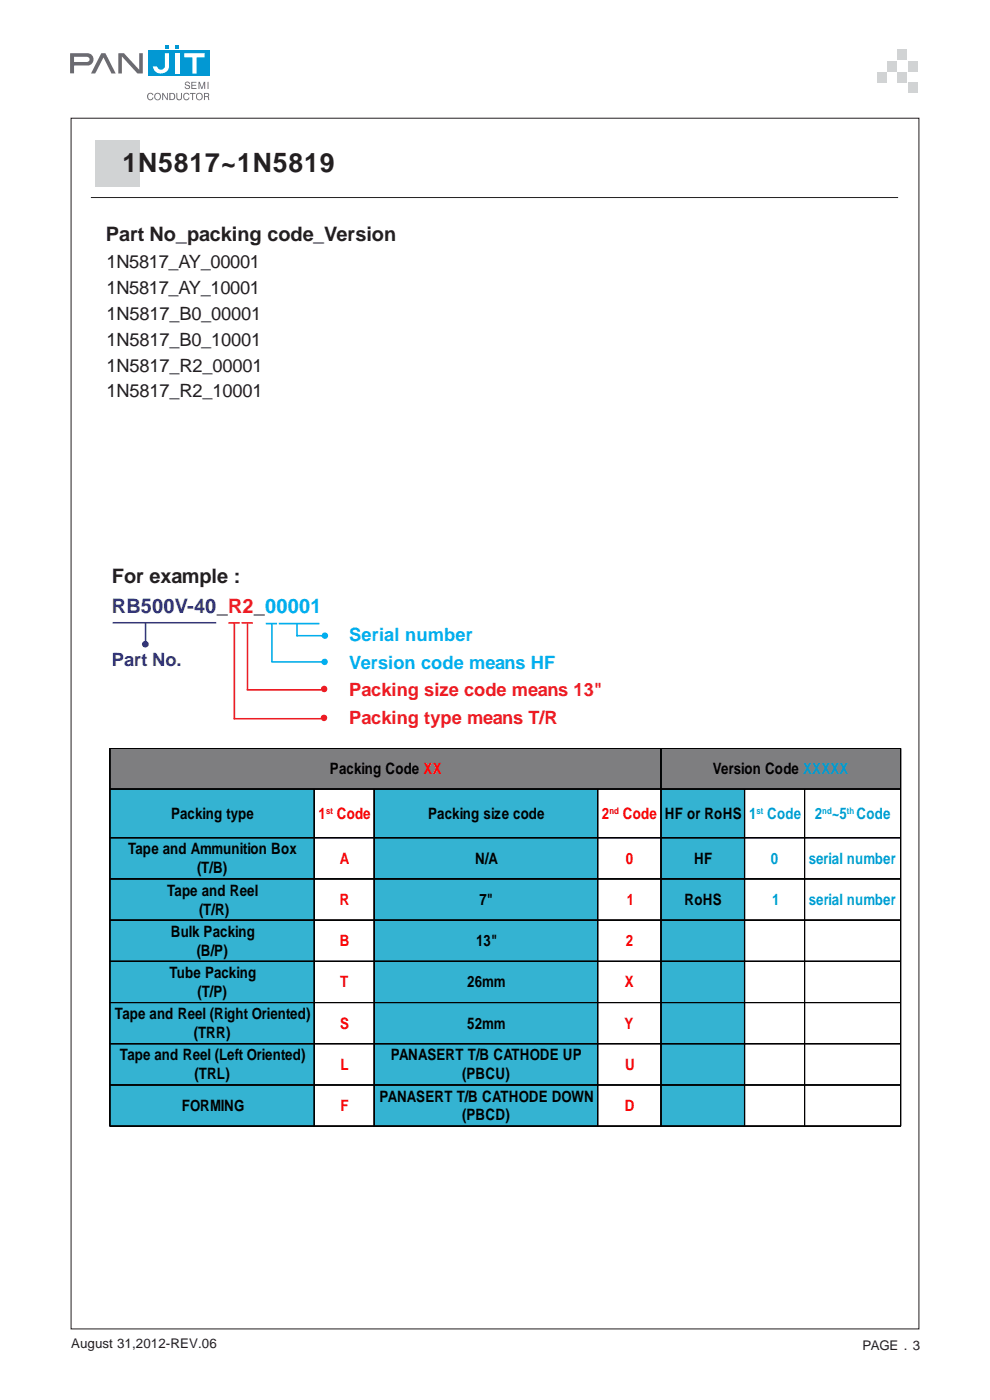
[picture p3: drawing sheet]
<svg xmlns="http://www.w3.org/2000/svg" width="210mm" height="297mm" viewBox="0 0 210 297" stroke-linecap="round" stroke-linejoin="round" font-family="sans-serif">
<path d="M31.4 10.8h13.1v5.3h-13.1z" fill="#0096d7"/>
<g fill="#6d6e70">
<path d="M21.5 11.3h.9l2.1 4.3h-.9l-1.6-3.4-1.8 3.4h-.9z" fill-rule="evenodd"/>
<path d="M25.1 11.3h1.2l3.2 3.5v-3.5h.8v4.3h-1.1l-3.3-3.6v3.6h-.8z" fill-rule="evenodd"/>
</g>
<path d="M35 11.3h.9v2.7a1.73 1.73 0 0 1-1.7 1.6 1.73 1.73 0 0 1-1.8-1.5h.9l.3 .5a.83 .83 0 0 0 .9 .1 .83 .83 0 0 0 .5-.7z" fill-rule="evenodd" fill="#fff"/>
<path d="M14.9 11.3h3.6a1.31 1.31 0 0 1 1.3 1.3 1.31 1.31 0 0 1-1.2 1.3h-2.9v1.7h-.8zM15.7 12l3 .1a.52 .52 0 0 1 .3 .5 .52 .52 0 0 1-.3 .5h-3z" fill-rule="evenodd" fill="#6d6e70"/>
<path d="M37.2 11.3h.9v4.3h-.9z" fill="#fff"/>
<path d="M39.1 11.3h4.3v.9h-1.7v3.4h-.9v-3.4h-1.7z" fill-rule="evenodd" fill="#fff"/>
<g fill="#0096d7">
<path d="M35 9.5h.9v.8h-.9z"/>
<path d="M37.1 9.5h.9v.8h-.9z"/>
</g>
<g fill="#6d6e70">
<path d="M39.4 17.4h.6l.3 .4h-.2a.3 .3 0 0 0-.4-.4 .3 .3 0 0 0-.1 .5l.2 .1a.49 .49 0 0 1 .5 .6 .49 .49 0 0 1-.7 .3l-.4-.4v-.1h.2a.33 .33 0 0 0 .3 .4 .33 .33 0 0 0 .3-.5l-.3-.1a.45 .45 0 0 1-.4-.2 .45 .45 0 0 1 .1-.6zM40.6 17.4h1.1v.1h-.9v.5h.8v.2h-.8v.5h.9v.2h-1.1zM42.1 17.4h.3l.4 1.2 .4-1.2h.3v1.5h-.2v-1.3l-.4 1.3h-.2l-.4-1.3v1.3h-.2zM44 17.4h.2v1.5h-.2z" fill-rule="evenodd"/>
<path d="M31.4 19.9a.66 .66 0 0 1 .7-.2 .66 .66 0 0 1 .4 .5h-.2a.56 .56 0 0 0-.9 .2 .56 .56 0 0 0 .7 .7l.2-.4h.2a.73 .73 0 0 1-1 .5 .73 .73 0 0 1-.2-1.2zM33.1 20a.6 .6 0 0 0-.1 .9 .6 .6 0 0 0 .9 0 .6 .6 0 0 0-.1-.9l-.4-.1zM32.9 19.9a.75 .75 0 0 1 1.1 .1 .75 .75 0 0 1-.2 1.1 .75 .75 0 0 1-1.1-.4zM34.4 19.7h.2l.8 1.2v-1.2h.2v1.5h-.2l-.8-1.2v1.2h-.2zM36.2 19.9v1.2a.61 .61 0 0 0 .7-.6 .61 .61 0 0 0-.7-.6zM35.9 19.7h.6a.76 .76 0 0 1 .7 .8 .76 .76 0 0 1-.7 .7h-.6zM37.4 19.7h.2v1a.39 .39 0 0 0 .4 .4 .39 .39 0 0 0 .4-.4v-1h.2v1a.6 .6 0 0 1-.6 .6 .6 .6 0 0 1-.6-.6zM39 19.9a.66 .66 0 0 1 1.2 .3h-.2a.51 .51 0 0 0-.7-.3 .51 .51 0 0 0-.2 .8 .45 .45 0 0 0 .4 .4 .45 .45 0 0 0 .5-.4h.2a.7 .7 0 0 1-.9 .5 .7 .7 0 0 1-.4-1zM40.3 19.7h1.2v.2h-.5v1.3h-.2v-1.3h-.5zM41.9 20a.57 .57 0 0 0 0 1 .57 .57 0 0 0 .9-.3 .55 .55 0 0 0-.2-.7 .55 .55 0 0 0-.7 0zM41.8 19.9a.75 .75 0 0 1 1 .1 .75 .75 0 0 1-.1 1 .75 .75 0 0 1-1-.1l-.1-.7zM43.5 19.9v.5l.7-.1-.1-.4zM43.3 19.7h.6a.43 .43 0 0 1 .4 .3 .43 .43 0 0 1-.1 .5l.2 .7h-.2l-.1-.6h-.3h-.3v.6h-.2z" fill-rule="evenodd"/>
</g>
<path d="M15.1 25.1h179.8v256.8h-179.8z" fill="none" stroke="#231f20" stroke-width=".21"/>
<g fill="#d1d3d4">
<path d="M190.4 15.3h2v2.2h-2z"/>
<path d="M192.7 13h2v2.1h-2z"/>
<path d="M192.7 17.6h2v2.1h-2z"/>
<path d="M186.1 15.3h1.9v2.2h-1.9z"/>
<path d="M188.2 13h2v2.1h-2z"/>
<path d="M190.4 10.6h2v2.1h-2z"/>
<path d="M20.1 29.7h9.6v9.8h-9.6z"/>
</g>
<path d="M19.3 41.9h171.2" fill="none" stroke="#231f20" stroke-width=".21"/>
<path d="M23.9 132.1h22M30.9 132.1v4.5" fill="none" stroke="#2e3092" stroke-width=".34"/>
<path d="M56.4 132.3h2.4M57.7 132.4v8.1M59.1 132.3h8.7M62.8 134.9h5.5M63 132.3v2.7M57.5 140.4h10.8" fill="none" stroke="#00aeef" stroke-width=".34"/>
<path d="M48.4 132.2h2.5M49.7 132.2v20.4M51.2 132.2h2.5M52.5 132.3v14M49.5 152.5h18.6M52.3 146.3h15.9" fill="none" stroke="#ed1c24" stroke-width=".34"/>
<circle cx="30.8" cy="136.7" r=".53" fill="#2e3092" stroke="#2e3092" stroke-width=".34"/>
<g fill="#00aeef" stroke="#00aeef" stroke-width=".34">
<circle cx="68.9" cy="134.9" r=".51"/>
<circle cx="68.9" cy="140.4" r=".51"/>
</g>
<g fill="#ed1c24" stroke="#ed1c24" stroke-width=".34">
<circle cx="68.8" cy="146.2" r=".51"/>
<circle cx="68.7" cy="152.3" r=".51"/>
</g>
<g fill="#7e7e80">
<path d="M23.3 158.8h116.9v8.6h-116.9z"/>
<path d="M140.2 158.8h50.9v8.6h-50.9z"/>
</g>
<g fill="#34b3d2">
<path d="M23.3 167.4h43.4v10.4h-43.4z"/>
<path d="M79.4 167.4h47.4v10.4h-47.4z"/>
<path d="M140.2 167.4h17.8v10.4h-17.8z"/>
<path d="M23.3 177.8h43.4v8.7h-43.4z"/>
<path d="M79.4 177.8h47.4v8.7h-47.4z"/>
<path d="M140.2 177.8h17.8v8.7h-17.8z"/>
<path d="M23.3 186.5h43.4v8.7h-43.4z"/>
<path d="M79.4 186.5h47.4v8.7h-47.4z"/>
<path d="M140.2 186.5h17.8v8.7h-17.8z"/>
<path d="M23.3 195.2h43.4v8.8h-43.4z"/>
<path d="M79.4 195.2h47.4v8.8h-47.4z"/>
<path d="M140.2 195.2h17.8v8.8h-17.8z"/>
<path d="M23.3 204h43.4v8.7h-43.4z"/>
<path d="M79.4 204h47.4v8.7h-47.4z"/>
<path d="M140.2 204h17.8v8.7h-17.8z"/>
<path d="M23.3 212.7h43.4v8.7h-43.4z"/>
<path d="M79.4 212.7h47.4v8.7h-47.4z"/>
<path d="M140.2 212.7h17.8v8.7h-17.8z"/>
<path d="M23.3 221.4h43.4v8.8h-43.4z"/>
<path d="M79.4 221.4h47.4v8.8h-47.4z"/>
<path d="M140.2 221.4h17.8v8.8h-17.8z"/>
<path d="M23.3 230.2h43.4v8.7h-43.4z"/>
<path d="M79.4 230.2h47.4v8.7h-47.4z"/>
<path d="M140.2 230.2h17.8v8.7h-17.8z"/>
</g>
<g fill="none" stroke="#000" stroke-width=".21">
<path d="M23.3 158.7h167.8v80.2h-167.8zM23.3 158.8h167.8M140.2 158.7v80.2M191 158.7v80.2M23.3 167.4h167.8M23.3 177.7h167.8M23.3 177.8h167.8M66.7 167.4v71.5M79.4 167.4v71.5M126.8 167.4v71.5M157.9 167.4v71.5M158 167.4v71.5"/>
<path d="M170.7 167.4v71.5M23.3 186.4h167.8M23.3 186.5h167.8M23.3 195.2h167.8M23.3 203.9h167.8M23.3 204h167.8M23.3 212.7h167.8M23.3 221.4h167.8M23.3 230.2h167.8M23.3 238.9h167.8"/>
</g>
<text font-size="5.6" fill="#231f20" x="26" y="36.5">1N5817~1N5819</text>
<g font-size="4.2" fill="#231f20">
<text x="22.5" y="51.2">Part No_packing code_Version</text>
<text x="23.7" y="123.7">For example :</text>
</g>
<text font-size="4.2" fill="#2e3092" x="23.7" y="130">RB500V-40_R2_00001</text>
<g font-size="3.9" fill="#231f20">
<text x="22.6" y="56.8">1N5817_AY_00001</text>
<text x="22.6" y="62.3">1N5817_AY_10001</text>
<text x="22.6" y="67.8">1N5817_B0_00001</text>
<text x="22.6" y="73.3">1N5817_B0_10001</text>
<text x="22.6" y="78.8">1N5817_R2_00001</text>
<text x="22.6" y="84.3">1N5817_R2_10001</text>
</g>
<g font-size="3.9" fill="#00aeef">
<text x="74.1" y="136.1">Serial number</text>
<text x="74.1" y="141.9">Version code means HF</text>
</g>
<text font-size="3.9" fill="#2e3092" x="23.7" y="141.4">Part No.</text>
<g font-size="3.9" fill="#ed1c24">
<text x="74.1" y="147.7">Packing size code means 13&quot;</text>
<text x="74.1" y="153.5">Packing type means T/R</text>
</g>
<g font-size="3.3">
<text x="70" y="164.2">Packing Code XX</text>
<text x="151.2" y="164.2">Version Code XXXXX</text>
<text x="36.3" y="173.7">Packing type</text>
<text x="90.8" y="173.7">Packing size code</text>
<text x="141" y="173.7">HF or RoHS</text>
<text x="27.2" y="181.3">Tape and Ammunition Box</text>
<text x="41.8" y="185.2">(T/B)</text>
<text x="100.8" y="183.3">N/A</text>
<text x="147.3" y="183.3">HF</text>
<text x="35.5" y="190">Tape and Reel</text>
<text x="42.2" y="194">(T/R)</text>
<text x="101.7" y="192">7&quot;</text>
<text x="145.2" y="192">RoHS</text>
<text x="36.2" y="198.8">Bulk Packing</text>
<text x="41.8" y="202.7">(B/P)</text>
<text x="101" y="200.7">13&quot;</text>
<text x="36" y="207.5">Tube Packing</text>
<text x="99.1" y="209.5">26mm</text>
<text x="41.9" y="211.5">(T/P)</text>
<text x="24.4" y="216.2">Tape and Reel (Right Oriented)</text>
<text x="41.1" y="220.2">(TRR)</text>
<text x="99.1" y="218.2">52mm</text>
<text x="25.4" y="225">Tape and Reel (Left Oriented)</text>
<text x="82.9" y="225">PANASERT T/B CATHODE UP</text>
<text x="41.3" y="229">(TRL)</text>
<text x="80.5" y="233.7">PANASERT T/B CATHODE DOWN</text>
<text x="98.1" y="229">(PBCU)</text>
<text x="38.6" y="235.7">FORMING</text>
<text x="98.1" y="237.7">(PBCD)</text>
</g>
<g font-size="3.3" fill="#f00">
<text x="67.6" y="173.7">1 Code</text>
<text x="127.7" y="173.7">2</text>
<text x="132.1" y="173.7">Code</text>
<text x="72.1" y="183.3">A</text>
<text x="132.7" y="183.3">0</text>
<text x="72.1" y="192">R</text>
<text x="133" y="192">1</text>
<text x="72.1" y="200.7">B</text>
<text x="132.7" y="200.7">2</text>
<text x="72.2" y="209.5">T</text>
<text x="132.6" y="209.5">X</text>
<text x="72.2" y="218.2">S</text>
<text x="132.5" y="218.2">Y</text>
<text x="72.2" y="226.9">L</text>
<text x="132.6" y="226.9">U</text>
<text x="72.2" y="235.7">F</text>
<text x="132.6" y="235.7">D</text>
</g>
<g font-size="3.3" fill="#02a0c6">
<text x="158.9" y="173.7">1 Code</text>
<text x="172.9" y="173.7">2 ~5 Code</text>
<text x="163.6" y="183.3">0</text>
<text x="171.5" y="183.3">serial number</text>
<text x="163.8" y="192">1</text>
<text x="171.6" y="192">serial number</text>
</g>
<g font-size="2.8" fill="#231f20">
<text x="15.1" y="285.9">August 31,2012-REV.06</text>
<text x="182.9" y="286.3">PAGE . 3</text>
</g>
<g font-size="1.9" fill="#f00">
<text x="69.2" y="172.6">st</text>
<text x="129.3" y="172.6">nd</text>
</g>
<g font-size="1.9" fill="#02a0c6">
<text x="160.5" y="172.6">st</text>
<text x="174.4" y="172.6">nd</text>
<text x="179.6" y="172.6">th</text>
</g>
</svg>
